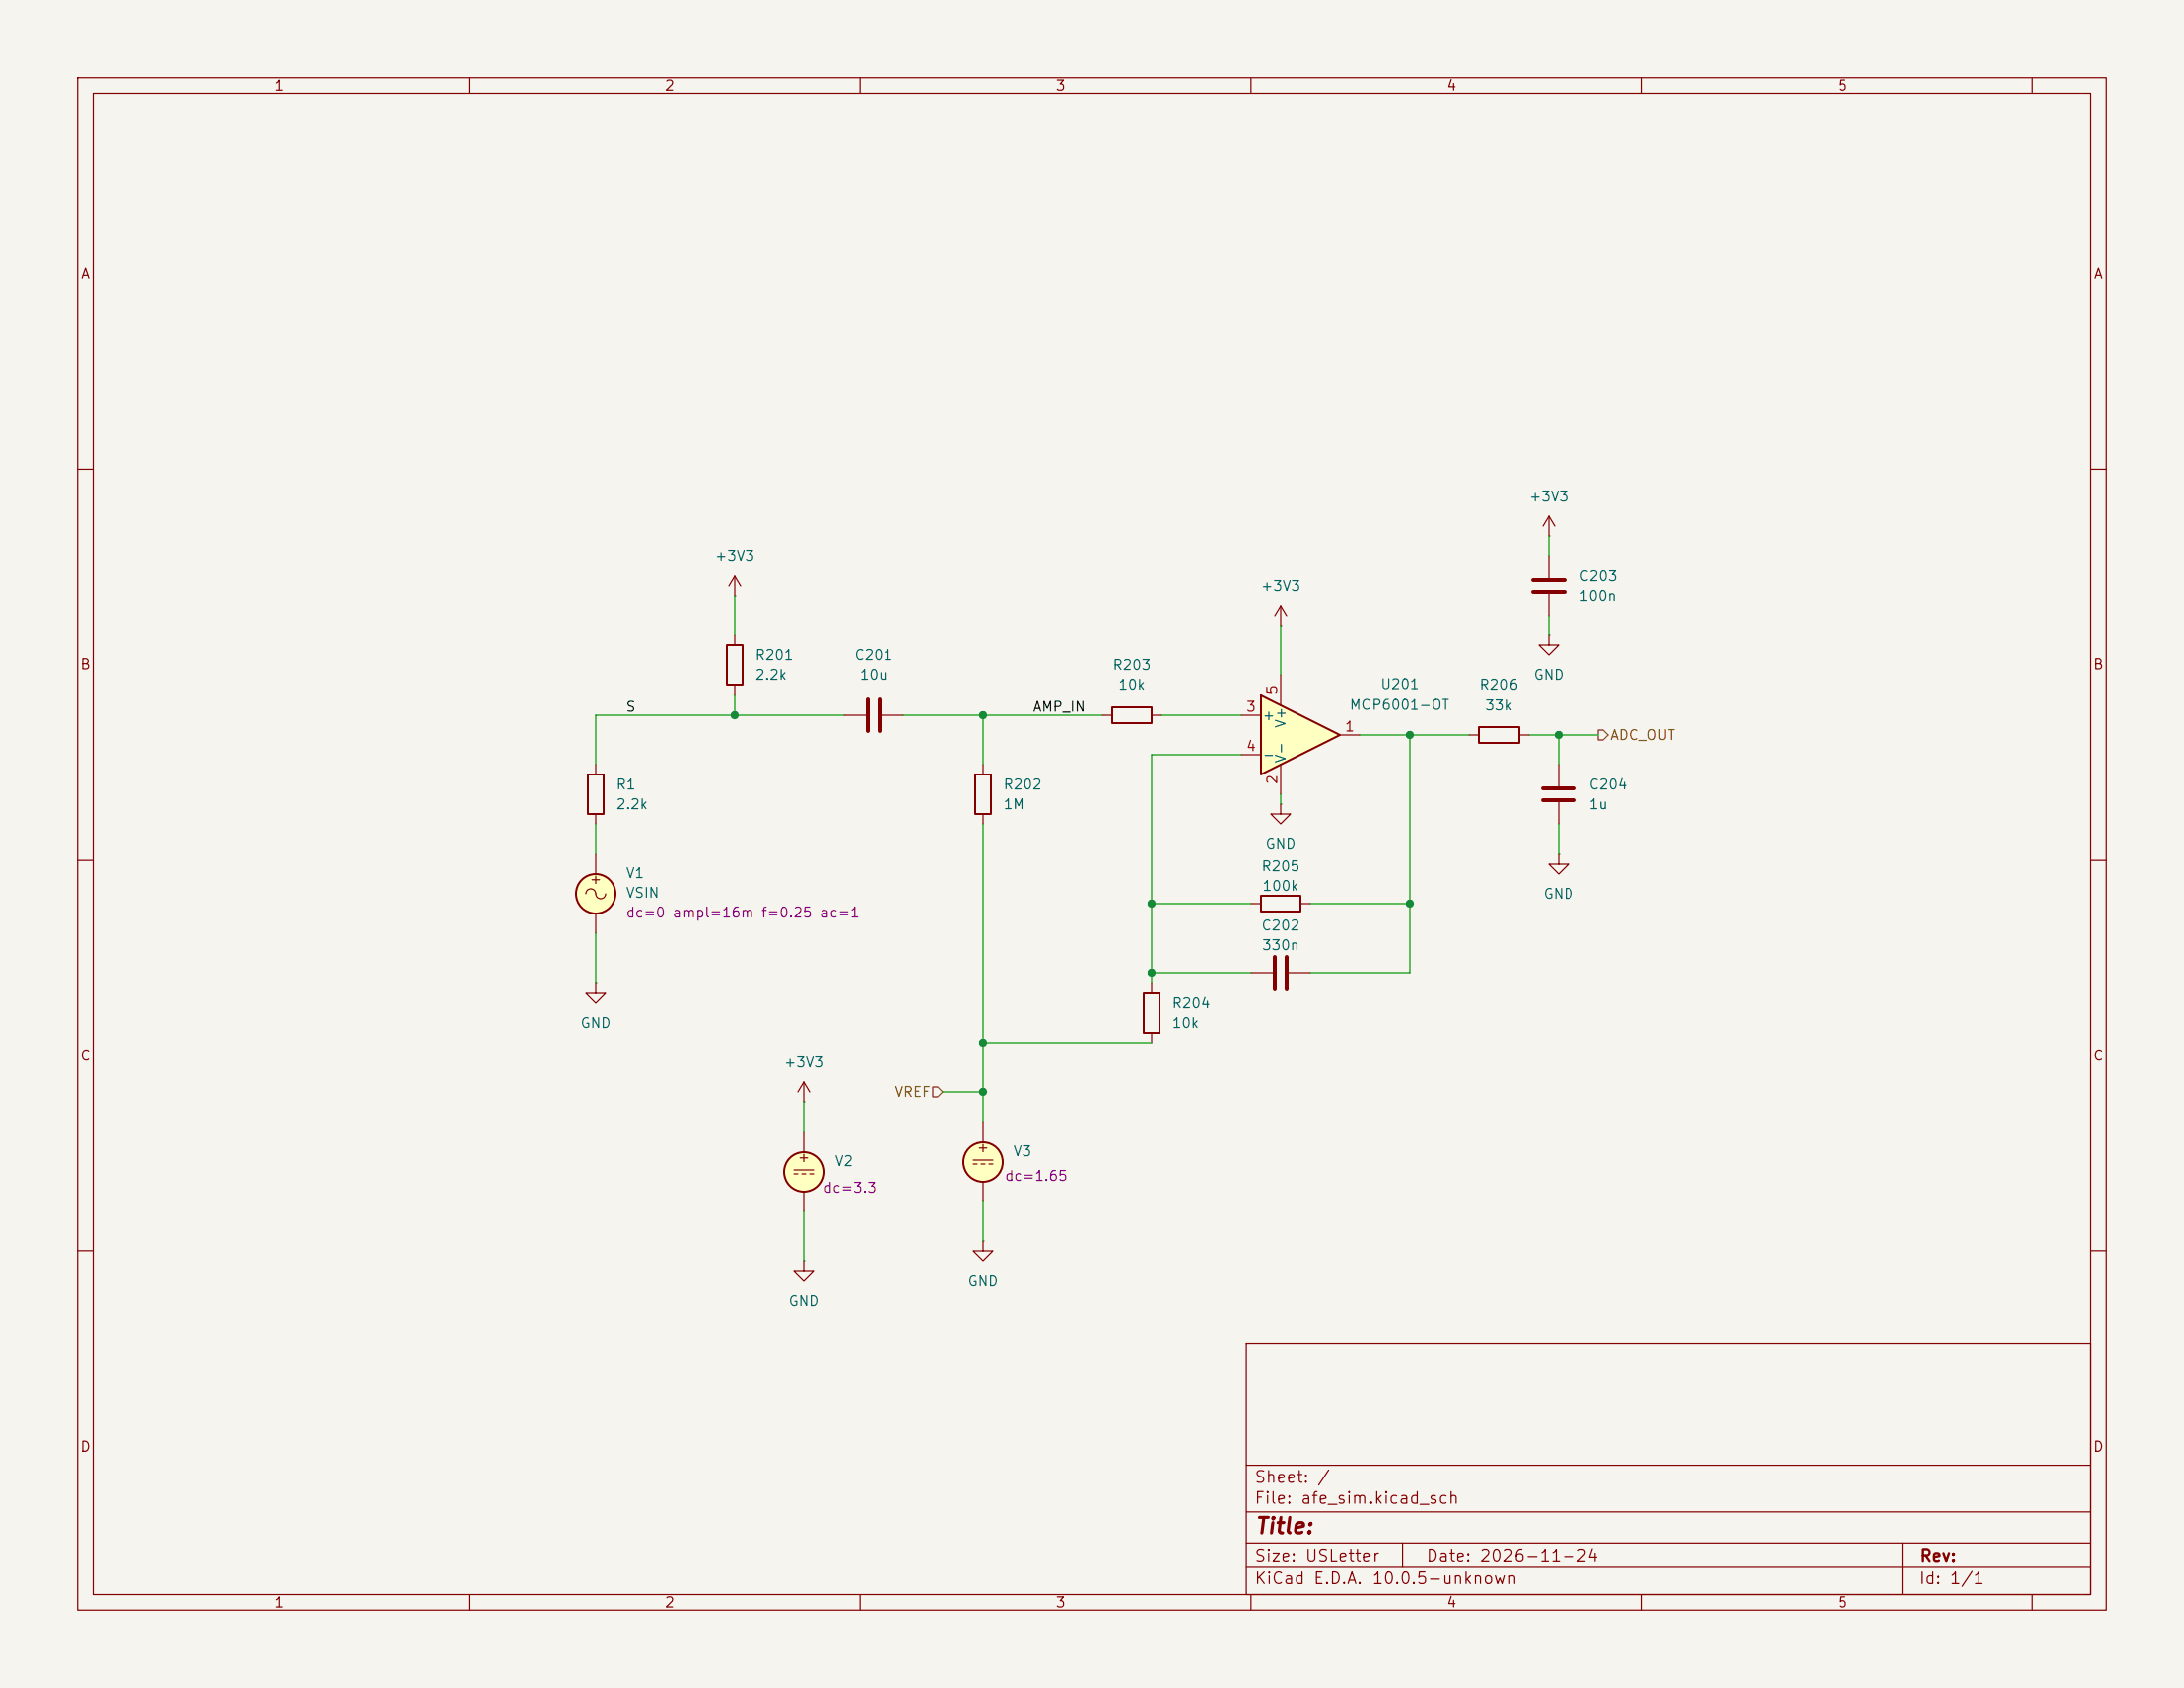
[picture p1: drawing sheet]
<svg xmlns="http://www.w3.org/2000/svg" width="279mm" height="216mm" viewBox="0 0 279 216" stroke-linecap="round" stroke-linejoin="round" font-family="sans-serif">
<path d="M0 0h279.4v215.9h-279.4z" fill="#f5f4ef" stroke="#f5f4ef" stroke-width=".13"/>
<g fill="none" stroke="#840000" stroke-width=".15">
<path d="M10 10h259.4v195.9h-259.4zM12 12h255.4v191.9h-255.4zM60 10v2M110 10v2M160 10v2M210 10v2M260 10v2M10 60h2M267.4 60h2M10 110h2M267.4 110h2M10 160h2"/>
<path d="M159.4 171.9h108v32h-108zM267.4 160h2M159.4 197.4h108M159.4 193.4h108M159.4 187.4h108M179.4 197.4v3M243.4 197.4v6.5M60 203.9v2M110 203.9v2M159.4 200.4h108M160 203.9v2M210 203.9v2"/>
<path d="M260 203.9v2"/>
</g>
<path d="M161.3 88.9l10.1 5.1-10.1 5.1z" fill="#ffffc2"/>
<g fill="none" stroke="#840000" stroke-width=".25">
<path d="M75.2 99.1h2v5h-2zM93 82.6h2v5h-2zM124.7 99.1h2v5h-2zM142.2 90.4h5.1v2.1h-5.1zM161.3 88.9l10.1 5.1-10.1 5.1zM189.2 93h5.1v2h-5.1zM161.3 114.6h5.1v2h-5.1zM146.3 127h2v5.1h-2z"/>
<circle cx="76.2" cy="114.3" r="2.54"/>
<circle cx="102.9" cy="149.9" r="2.54"/>
<circle cx="125.7" cy="148.6" r="2.54"/>
</g>
<g fill="none" stroke="#840000" stroke-width=".15">
<path d="M94 76.2h.1M94 73.7v2.5M94 73.7l-.8 1.2M94 73.7l.7 1.2M163.8 77.5v2.5M163.8 77.5l-.7 1.2M163.8 77.5l.8 1.2M198.1 68.6h.1M198.1 66v2.6M198.1 71.1v2.8M198.1 75.9v2.8M198.1 66l-.7 1.3"/>
<path d="M198.1 66l.8 1.3M76.2 97.8v1.3M94 81.3v1.3M94 87.6v1.3M107.9 91.4h2.8M112.8 91.4h2.8M125.7 97.8v1.3M141 91.4h1.2M147.3 91.4h1.3M158.7 91.4h2.6M158.7 96.5h2.6M163.8 80h.1"/>
<path d="M163.8 86.4v3.8M163.8 97.8v3.8M171.4 94h2.6M188 94h1.2M194.3 94h1.3M198.1 81.3v1.3h1.3l-1.3 1.2-1.3-1.2h1.3M198.1 81.3h.1M199.4 97.8v2.8M74.9 114.3a.67 .67 0 0 1 .8-.6 .67 .67 0 0 1 .5 .8 .64 .64 0 0 0 .7 .4 .64 .64 0 0 0 .6-.6M76.2 104.1v1.3M76.2 109.2v2.6M76.2 116.8v2.6"/>
<path d="M125.7 104.1v1.3M160 115.6h1.3M163.8 102.9v1.2h1.3l-1.3 1.3-1.2-1.3h1.2M163.8 102.9h.1M166.4 115.6h1.2M199.4 109.2v1.3h1.3l-1.3 1.3-1.3-1.3h1.3M199.4 109.2h.1M199.4 102.6v2.8M76.2 125.7v1.3h1.3l-1.3 1.3-1.3-1.3h1.3M76.2 125.7h.1M102.9 138.4l-.8 1.3M102.9 138.4l.7 1.3"/>
<path d="M102.9 138.4v2.6M147.3 125.7v1.3M147.3 132.1v1.3M160 124.5h2.8M164.8 124.5h2.8M101.6 149.6h2.5M101.6 150.1h.5M102.6 150.1h.5M102.9 141h.1M102.9 144.8v2.5M102.9 152.4v2.5M103.6 150.1h.5"/>
<path d="M124.5 148.3h2.5M124.5 148.8h.5M125.5 148.8h.5M125.7 158.8v1.2h1.3l-1.3 1.3-1.2-1.3h1.2M125.7 158.8h.1M125.7 143.5v2.6M125.7 151.1v2.6M126.5 148.8h.5M102.9 161.3v1.3h1.2l-1.2 1.2-1.3-1.2h1.3M102.9 161.3h.1"/>
</g>
<path d="M196.1 74.2h4.1M196.1 75.7h4.1M111 89.4v4.1M112.5 89.4v4.1M197.4 100.8h4M197.4 102.4h4M163.1 122.4v4.1M164.6 122.4v4.1" fill="none" stroke="#840000" stroke-width=".51"/>
<g fill="#ffffc2" stroke="#ffffc2" stroke-width=".13">
<circle cx="76.2" cy="114.3" r="2.54"/>
<circle cx="125.7" cy="148.6" r="2.54"/>
<circle cx="102.9" cy="149.9" r="2.54"/>
</g>
<path d="M204.5 93.3h.6l.6 .7-.6 .6h-.6zM119.4 139.1h.6l.6 .6-.6 .6h-.6z" fill="none" stroke="#725600" stroke-width=".15"/>
<g fill="none" stroke="#009600" stroke-width=".15">
<path d="M94 76.2v5.1M198.1 68.6v2.5M198.1 78.7v2.6M94 88.9v2.5M107.9 91.4h-31.7v6.4M115.6 91.4h25.4M125.7 91.4v6.4M148.6 91.4h10.1M158.7 96.5h-11.4v29.2M163.8 80v6.4M174 94h14M180.3 94v30.5h-12.7"/>
<path d="M195.6 94h8.9M199.4 94v3.8M76.2 105.4v3.8M76.2 119.4v6.3M125.7 105.4v38.1M147.3 115.6h12.7M163.8 101.6v1.3M167.6 115.6h12.7M199.4 105.4v3.8M120.6 139.7h5.1M125.7 133.4h21.6M147.3 124.5h12.7"/>
<path d="M102.9 141v3.8M102.9 154.9v6.4M125.7 153.7v5.1"/>
</g>
<g fill="#009600" stroke="#009600" stroke-width=".13">
<circle cx="125.7" cy="133.4" r=".46"/>
<circle cx="125.7" cy="139.7" r=".46"/>
<circle cx="147.3" cy="115.6" r=".46"/>
<circle cx="147.3" cy="124.5" r=".46"/>
<circle cx="94" cy="91.4" r=".46"/>
<circle cx="125.7" cy="91.4" r=".46"/>
<circle cx="180.3" cy="115.6" r=".46"/>
<circle cx="180.3" cy="94" r=".46"/>
<circle cx="199.4" cy="94" r=".46"/>
</g>
<text font-size="2" fill="#840000" x="160.4" y="196.7">Title:</text>
<g font-size="1.5" fill="#840000">
<text x="160.4" y="190">Sheet: /</text>
<text x="160.4" y="192.7">File: afe_sim.kicad_sch</text>
<text x="160.4" y="202.9">KiCad E.D.A. 10.0.5-unknown</text>
<text x="160.4" y="200.1">Size: USLetter</text>
<text x="182.4" y="200.1">Date: 2026-11-24</text>
<text x="245.4" y="202.9">Id: 1/1</text>
<text x="245.4" y="200.1">Rev:</text>
</g>
<g font-size="1.3" fill="#840000">
<text x="35" y="12">1</text>
<text x="85" y="12">2</text>
<text x="135" y="12">3</text>
<text x="185" y="12">4</text>
<text x="235" y="12">5</text>
<text x="10.3" y="36">A</text>
<text x="267.7" y="36">A</text>
<text x="10.2" y="86">B</text>
<text x="267.6" y="86">B</text>
<text x="75.3" y="113.4">+</text>
<text x="10.2" y="136">C</text>
<text x="267.6" y="136">C</text>
<text x="102" y="148.9">+</text>
<text x="124.8" y="147.6">+</text>
<text x="10.2" y="186">D</text>
<text x="267.6" y="186">D</text>
<text x="35" y="205.9">1</text>
<text x="85" y="205.9">2</text>
<text x="135" y="205.9">3</text>
<text x="185" y="205.9">4</text>
<text x="235" y="205.9">5</text>
</g>
<g font-size="1.3" fill="#006464">
<text x="195.5" y="64.5">+3V3</text>
<text x="91.3" y="72.1">+3V3</text>
<text x="161.2" y="75.9">+3V3</text>
<text x="201.9" y="74.6">C203</text>
<text x="201.9" y="77.2">100n</text>
<text x="96.5" y="84.8">R201</text>
<text x="96.5" y="87.3">2.2k</text>
<text x="109.2" y="84.8">C201</text>
<text x="109.8" y="87.3">10u</text>
<text x="142.2" y="86.1">R203</text>
<text x="142.9" y="88.6">10k</text>
<text x="176.5" y="88.5">U201</text>
<text x="189.2" y="88.6">R206</text>
<text x="196.1" y="87.3">GND</text>
<text x="161.4" y="92.4">+</text>
<text x="164.8" y="93.2" transform="rotate(-90 164.8 93.2)">V+</text>
<text x="172.6" y="91.1">MCP6001-OT</text>
<text x="189.9" y="91.1">33k</text>
<text x="78.7" y="101.3">R1</text>
<text x="128.3" y="101.3">R202</text>
<text x="161.4" y="97.5">-</text>
<text x="164.8" y="97.7" transform="rotate(-90 164.8 97.7)">V-</text>
<text x="203.2" y="101.3">C204</text>
<text x="78.7" y="103.8">2.2k</text>
<text x="128.3" y="103.8">1M</text>
<text x="203.2" y="103.8">1u</text>
<text x="80" y="112.6">V1</text>
<text x="161.3" y="111.7">R205</text>
<text x="161.8" y="108.9">GND</text>
<text x="80" y="115.1">VSIN</text>
<text x="161.3" y="119.3">C202</text>
<text x="161.4" y="114.2">100k</text>
<text x="197.3" y="115.3">GND</text>
<text x="161.3" y="121.9">330n</text>
<text x="74.1" y="131.8">GND</text>
<text x="149.8" y="129.2">R204</text>
<text x="149.8" y="131.8">10k</text>
<text x="100.2" y="136.9">+3V3</text>
<text x="106.7" y="149.4">V2</text>
<text x="129.5" y="148.2">V3</text>
<text x="100.8" y="167.3">GND</text>
<text x="123.7" y="164.8">GND</text>
</g>
<g font-size="1.3" fill="#a90000">
<text x="163.7" y="89" transform="rotate(-90 163.7 89)">5</text>
<text x="159.3" y="91.3">3</text>
<text x="172" y="93.8">1</text>
<text x="159.3" y="96.4">4</text>
<text x="163.7" y="100.4" transform="rotate(-90 163.7 100.4)">2</text>
</g>
<g font-size="1.3" fill="#0f0f0f">
<text x="80" y="91.3">S</text>
<text x="132.1" y="91.3">AMP_IN</text>
</g>
<g font-size="1.3" fill="#725600">
<text x="205.9" y="94.9">ADC_OUT</text>
<text x="114.4" y="140.7">VREF</text>
</g>
<g font-size="1.3" fill="#840084">
<text x="80" y="117.7">dc=0 ampl=16m f=0.25 ac=1</text>
<text x="105.2" y="152.9">dc=3.3</text>
<text x="128.4" y="151.3">dc=1.65</text>
</g>
</svg>
